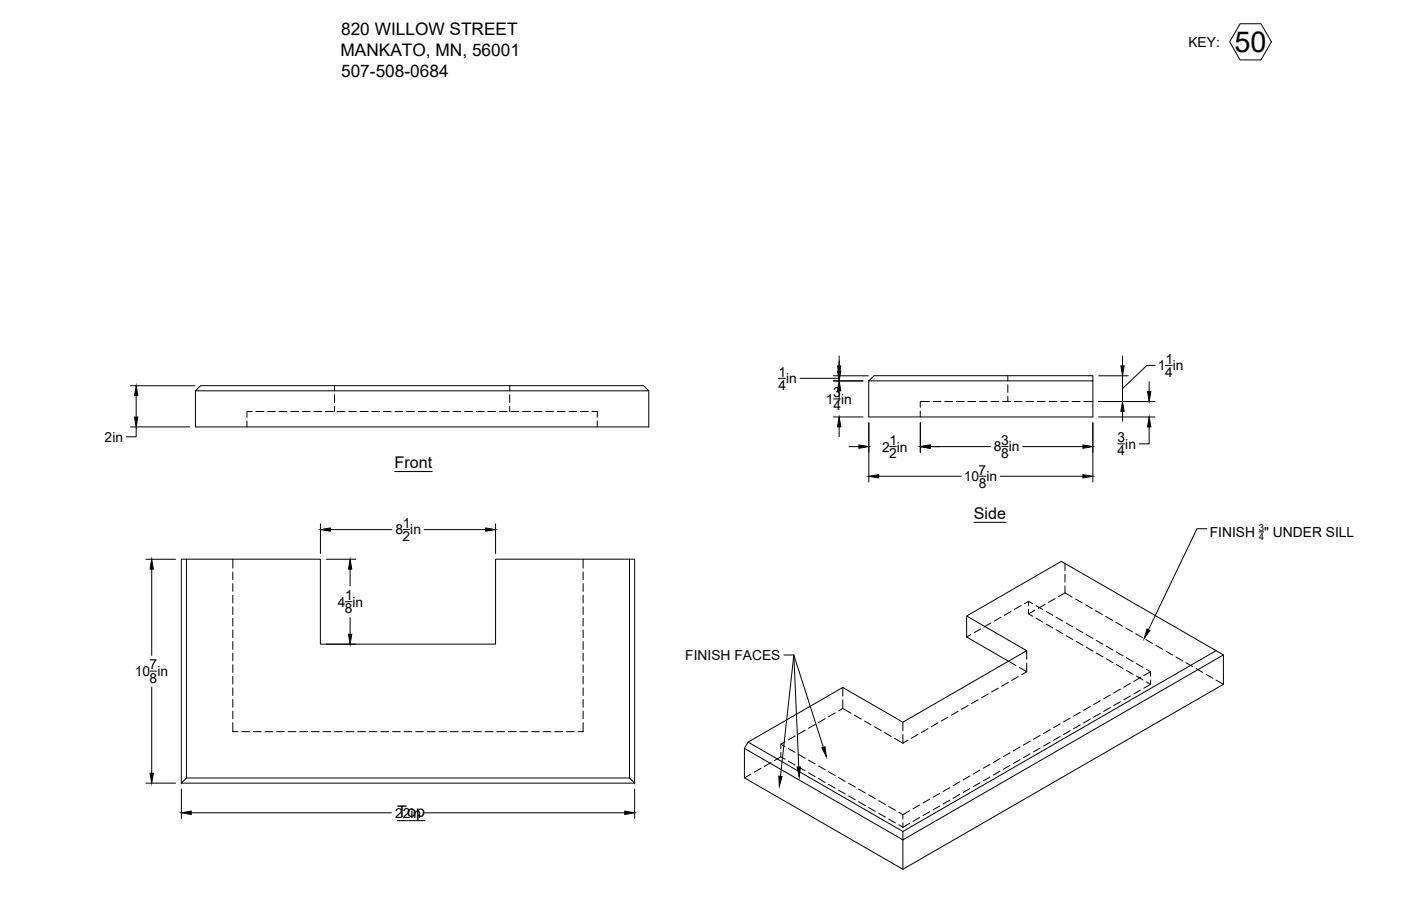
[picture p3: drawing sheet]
<svg xmlns="http://www.w3.org/2000/svg" width="432mm" height="279mm" viewBox="0 0 432 279" stroke-linecap="round" stroke-linejoin="round" font-family="sans-serif">
<!-- layer: Visible -->
<g fill="none" stroke="#000" stroke-width=".31">
<path d="M267.8 117.5v11.1h69v-11.1M269.3 115.9h67.5v1.6h-69zM60.2 120.5l1.6-1.6h136.6l1.6 1.6zM60.2 120.5v11.2h139.8v-11.2M57.5 172.4h41.2v26.2h54v-26.2h41.3M297.9 190v6.4l12.9 7.5M374.8 200.7l-96.5 55.7v2.6M377.1 202v9l-98.8 57.1-48.9-28.2v-9.1M57.5 239.9v-67.5h-1.6v69.1M194 239.9h-136.5l-1.6 1.6M230.6 228.9l29.2-16.9 18.5 10.7 38.1-22-18.5-10.7 29.2-16.9 50 28.9-98.8 57M55.9 241.5h139.7l-1.6-1.6v-67.5h1.6v69.1"/>
<path d="M278.3 256.4l-47.7-27.5-1.2 1.9 48.9 28.2M278.3 259v9.1"/>
</g>
<!-- layer: Hidden -->
<g fill="none" stroke="#000" stroke-width=".31">
<path d="M103.1 118.9v1.6M157.1 118.9v1.6M310.6 115.9v1.6M310.6 118.7v2.3M76.1 129.9v1.8M77.7 126.9h-1.6v1.8M78.9 126.9h2.4M82.5 126.9h2.4M86 126.9h2.4M89.6 126.9h2.4M93.2 126.9h2.4M96.8 126.9h2.3"/>
<path d="M100.3 126.9h2.4M103.1 121.7v2.4M103.1 125.3v1.6M103.9 126.9h2.4M107.5 126.9h2.4M111 126.9h2.4M114.6 126.9h2.4M118.2 126.9h2.4M121.8 126.9h2.3M125.3 126.9h2.4M128.9 126.9h2.4M132.5 126.9h2.4"/>
<path d="M136.1 126.9h2.3M139.6 126.9h2.4M143.2 126.9h2.4M146.8 126.9h2.4M150.3 126.9h2.4M153.9 126.9h2.4M157.1 121.7v2.4M157.1 125.3v1.6M157.5 126.9h2.4M161.1 126.9h2.3M164.6 126.9h2.4M168.2 126.9h2.4"/>
<path d="M171.8 126.9h2.4M175.3 126.9h2.4M178.9 126.9h2.4M182.5 126.9h1.6v1.8M184.1 129.9v1.8M283.6 126.8v1.8M286.4 123.8h-2.8v1.8M287.6 123.8h2.4M291.2 123.8h2.4M294.7 123.8h2.4M298.3 123.8h2.4M301.9 123.8h2.4"/>
<path d="M305.5 123.8h2.3M309 123.8h2.4M310.6 122.2v1.6M312.6 123.8h2.4M316.2 123.8h2.4M319.8 123.8h2.3M323.3 123.8h2.4M326.9 123.8h2.4M330.5 123.8h2.3M334.1 123.8h2.7M71.8 172.4v2.8M71.8 176.4v2.4"/>
<path d="M71.8 180v2.4M179.7 172.4v2.8M179.7 176.4v2.4M179.7 180v2.4M328.2 173.8v2.1M328.2 177.1v2.4M71.8 183.6v2.3M71.8 187.1v2.4M71.8 190.7v2.4M71.8 194.3v2.4M71.8 197.8v2.4M179.7 183.6v2.3"/>
<path d="M179.7 187.1v2.4M179.7 190.7v2.4M179.7 194.3v2.4M179.7 197.8v2.4M299.2 195.7l-1.3 .7M302.3 193.9l-2.1 1.2M305.4 192.1l-2.1 1.2M308.5 190.4l-2.1 1.1M311.6 188.6l-2.1 1.2M314.7 186.8l-2.1 1.2M315.7 186.2l1.3-.8v1.4M317 188v1.3l2-1.1"/>
<path d="M317 189.3l1.3 .8M317 185.4l1.3 .8M319.3 190.6l2.1 1.3M319.3 186.8l2.1 1.2M322.1 186.4l-2.1 1.2M322.4 192.4l2.1 1.2M322.4 188.6l2.1 1.1M325.2 184.6l-2.1 1.2M325.5 194.2l2.1 1.2M325.5 190.3l2.1 1.2M328.2 180.7v2.1M328.2 182.8l-2 1.2"/>
<path d="M328.2 182.8l2.3 1.4M328.6 196l2 1.2M328.6 192.1l2 1.2M331.5 184.7l2.1 1.2M331.7 197.8l2.1 1.2M331.7 193.9l2.1 1.2M334.6 186.5l2.1 1.2M334.8 199.6l2 1.2M334.8 195.7l2 1.2M337.7 188.3l2.1 1.2M337.9 197.5l2 1.2M340.8 190.1l2.1 1.2"/>
<path d="M341 199.3l2 1.2M343.9 191.9l2 1.2M347 193.7l2 1.2M350.1 195.5l2 1.1M353.2 197.2l2 1.2M356.3 199l2 1.2M71.8 201.4v2.4M71.8 205v2.4M71.8 208.6v2.3M71.8 212.1v2.4M71.8 215.7v2.4M71.8 219.3v2.4"/>
<path d="M179.7 201.4v2.4M179.7 205v2.4M179.7 208.6v2.3M179.7 212.1v2.4M179.7 215.7v2.4M179.7 219.3v2.4M257.4 219.8l-2 1.2M259.8 218.5l-1.3 .7M259.8 218.5l2.5 1.5M259.8 212v2.7M259.8 215.9v2.6M295.3 219.4l-2.1 1.2"/>
<path d="M298.4 217.6l-2.1 1.2M301.5 215.8l-2.1 1.2M304.6 214l-2.1 1.2M307.7 212.2l-2.1 1.2M310.8 210.4l-2.1 1.2M310.8 203.9l2.3 1.3M313.9 208.6l-2.1 1.2M314.2 205.8l2.2 1.4M316.4 207.2l-1.5 .8M316.4 200.7v2.6M316.4 204.5v2.7M333 219.7l-2.1 1.2"/>
<path d="M336 217.9l-2 1.2M337.9 201.4l2 1.2M339.1 220l-2 1.2M339.1 216.1l-2 1.2M341 203.2l2 1.1M342.2 218.2l-2 1.2M342.2 214.3l-2 1.2M344.1 204.9l2 1.2M344.1 201.1l2 1.1M345.3 216.4l-2 1.2M345.3 212.5l-2 1.2M347.2 206.7l2 1.2"/>
<path d="M347.2 202.8l2 1.2M348.4 214.6l-2 1.2M348.4 210.7l-2 1.2M350.2 208.5l2.1 1.2M350.2 204.6l2.1 1.2M351.5 212.8l-2.1 1.2M351.5 208.9l-2.1 1.2M353.3 210.3l1.3 .7M353.3 206.4l1.3 .8M354.6 211l-2.1 1.2M354.6 207.2l-2.1 1.1M354.6 207.2v1.3"/>
<path d="M354.6 209.7v1.3M359.3 200.8l2.1 1.2M362.4 202.6l2.1 1.2M365.5 204.4l2.1 1.2M368.6 206.2l2.1 1.2M371.7 208l2.1 1.1M374.8 209.7l2.3 1.3M71.8 222.9v2.7h1.5M74.5 225.6h2.4M78.1 225.6h2.4M81.7 225.6h2.4M85.3 225.6h2.3"/>
<path d="M88.8 225.6h2.4M92.4 225.6h2.4M96 225.6h2.4M99.5 225.6h2.4M103.1 225.6h2.4M106.7 225.6h2.4M110.3 225.6h2.3M113.8 225.6h2.4M117.4 225.6h2.4M121 225.6h2.4M124.5 225.6h2.4M128.1 225.6h2.4"/>
<path d="M131.7 225.6h2.4M135.3 225.6h2.3M138.8 225.6h2.4M142.4 225.6h2.4M146 225.6h2.4M149.6 225.6h2.3M153.1 225.6h2.4M156.7 225.6h2.4M160.3 225.6h2.3M163.9 225.6h2.3M167.4 225.6h2.4M171 225.6h2.4"/>
<path d="M174.6 225.6h2.4M179.7 222.9v2.7h-1.6M231.5 238.7l-2.1 1.2M234.5 236.9l-2 1.2M237.6 235.2l-2 1.1M240.7 233.4l1.3 .7M240.7 229.5v1.4M240.7 232.1v1.3M240.7 229.5l1.3 .8M240.7 233.4l-2 1.1M242 228.8l-1.3 .7M243 234.7l2 1.2"/>
<path d="M243 230.8l2 1.2M245.1 227l-2.1 1.2M246.1 236.5l2 1.2M246.1 232.6l2 1.2M248.2 225.2l-2.1 1.2M249.2 238.3l2 1.2M249.2 234.4l2 1.2M251.2 223.4l-2 1.2M252.3 236.2l2 1.2M254.3 221.6l-2 1.2M255.4 238l2 1.2M258.4 239.8l2.1 1.2"/>
<path d="M263.4 220.6l2 1.2M266.4 222.4l2.1 1.1M269.5 224.1l2.1 1.2M272.6 225.9l2.1 1.2M275.7 227.7l2.6 1.5M278.3 222.7v2.6M278.3 226.5v2.7M279.8 228.3l-1.5 .9M282.9 226.5l-2 1.2M286 224.7l-2 1.2M289.1 222.9l-2.1 1.2M292.2 221.1l-2 1.2"/>
<path d="M298.9 239.3l-2 1.2M302 237.5l-2 1.2M305.1 239.6l-2.1 1.2M305.1 235.7l-2.1 1.2M308.2 237.8l-2.1 1.2M308.2 234l-2.1 1.1M311.3 236.1l-2.1 1.1M311.3 232.2l-2.1 1.2M314.4 234.3l-2.1 1.2M314.4 230.4l-2.1 1.2M317.5 232.5l-2.1 1.2M317.5 228.6l-2.1 1.2"/>
<path d="M320.6 230.7l-2.1 1.2M320.6 226.8l-2.1 1.2M323.7 228.9l-2.1 1.2M323.7 225l-2.1 1.2M326.7 227.1l-2 1.2M326.7 223.2l-2 1.2M329.8 225.3l-2 1.2M329.8 221.4l-2 1.2M333 223.5l-2.1 1.2M336 221.8l-2 1.1M252.3 240.1l2 1.2M255.4 241.9l2 1.2"/>
<path d="M258.4 243.7l2.1 1.2M261.5 245.4l2.1 1.2M261.5 241.6l2.1 1.1M264.6 247.2l2.1 1.2M264.6 243.4l2.1 1.1M267.7 249l2.1 1.2M267.7 245.1l2.1 1.2M270.8 250.8l2.1 1.2M270.8 246.9l2.1 1.2M273.9 252.6l2.1 1.2M273.9 248.7l2.1 1.2M277 254.4l1.3 .7"/>
<path d="M277 250.5l1.3 .7M278.3 253.8v1.3M280.4 250l-2.1 1.2v1.4M280.4 253.9l-2.1 1.2M283.4 252.1l-2 1.2M283.4 248.2l-2 1.2M286.5 250.3l-2 1.2M286.5 246.4l-2 1.3M289.6 248.6l-2 1.1M289.6 244.7l-2 1.2M292.7 246.8l-2 1.2M292.7 242.9l-2 1.2"/>
<path d="M295.8 245l-2 1.2M295.8 241.1l-2 1.2M298.9 243.2l-2 1.2M302 241.4l-2 1.2"/>
</g>
<!-- layer: Annotations -->
<path d="M121.6 145.4h11.6M300.2 161.1h9.9M122.4 253.1h8.6" fill="none" stroke="#000" stroke-width=".31"/>
<!-- layer: Dimensions -->
<g fill="none" stroke="#000" stroke-width=".31">
<path d="M40.2 119h19.9M239.9 116.7h2.2M246.5 116.7h12.1M256.9 117.5h9.1M256.9 115.9h10.7M258.6 109.8v4.6M258.6 115.9v1.6M338.6 115.9h9.1M346 109.8v3M346 115.9v7.9M354.2 117.7v3.1M356 112.7h-2.5l-7.5 7.1"/>
<path d="M359.2 112.7h2.1M40.2 131.7h18.3M42 131.7v3h-3.1M42 122v6.6M256.9 128.6h9.1M256.9 123h2.1M258.6 120.5v3.1M258.6 131.6v3.1M261.7 137.7h3M267.8 130.4v18.3M274.2 137.7h2M283.7 130.4v9.1"/>
<path d="M286.7 137.7h18.5M308.7 137.7h2M315.2 137.7h18.6M336.8 130.4v18.3M338.6 128.6h17.4M338.6 123.8h17.4M344.5 136.9h2.1M346 126.9v3M354.2 131.6v5.3h-3.1M270.8 146.9h25.5M301.8 146.9h2M308.3 146.9h25.5"/>
<path d="M45 172.5h9.1M46.8 175.5v26.6M98.8 161.5v9.2M100.5 172.5h9.2M101.8 163.3h19M107.9 175.5v5.2M124.2 163.3h2M130.7 163.3h19M152.7 161.5v9.2M100.5 198.6h9.2M106.4 185.5h2.1M107.9 190.4v5.2"/>
<path d="M46.3 207h2M46.8 211.9v26.6M45 241.5h9.1M55.9 243.3v9.1M58.9 250.7h61.7M130.8 250.7h61.8M195.6 243.3v9.1"/>
</g>
<g fill="#000" stroke="#000" stroke-width=".31">
<path d="M258.1 114.4h1l-.5 3.1zM258.1 112.8h1l-.5 3.1zM345.5 112.8h1l-.5 3.1zM42 119l.5 3h-1zM41.5 128.6h1l-.5 3.1zM258.6 128.6l.5 3h-1zM258.6 117.5l.5 3h-1zM264.7 137.2l3.1 .5-3.1 .5zM283.7 137.7l3-.5v1zM333.8 137.2l3 .5-3 .5zM346 123.8l.5 3.1h-1zM353.7 120.8h1l-.5 3z"/>
<path d="M354.2 128.6l.5 3h-1zM267.8 146.9l3-.5v1zM333.8 146.4l3 .5-3 .5zM46.8 172.5l.5 3h-1.1zM98.8 163.3l3-.5v1zM107.9 172.5l.5 3h-1zM149.7 162.8l3 .5-3 .5zM107.4 195.6h1l-.5 3zM46.2 238.5h1.1l-.5 3zM55.9 250.7l3-.6v1.1zM192.6 250.1l3 .6-3 .5z"/>
</g>
<!-- layer: 0 -->
<path d="M380.9 9.7v6.4l9.1-6.4zM380.9 16.1l9.1-6.4v6.4z" fill="#fafafa" stroke="#fafafa" stroke-width=".31"/>
<path d="M382.2 7.3h6.4l3.3 5.6-3.3 5.6h-6.4l-3.2-5.6zM372 163h-3.1l-14.9 31.2M388 164h1.5M241.6 202h3.1l9.1 28.5M246.2 236.5l-1.5-34.5-4.2 37.4" fill="none" stroke="#000" stroke-width=".31"/>
<path d="M353.5 194l.9 .4-1.8 2.6zM240 239.4l1 .1-.8 2.9zM245.7 236.6l1-.1-.4 3.1zM253.3 230.6l1-.3 .4 3.1z" fill="#000" stroke="#000" stroke-width=".31"/>
<text font-size="8.9" x="380.5" y="16">50</text>
<g font-size="5.3">
<text x="105.1" y="10.8">820 WILLOW STREET</text>
<text x="105" y="17.3">MANKATO, MN, 56001</text>
<text x="105.1" y="23.6">507-508-0684</text>
</g>
<g font-size="5">
<text x="121.6" y="144.4">Front</text>
<text x="300.2" y="160">Side</text>
<text x="122.4" y="252.1">Top</text>
</g>
<g font-size="4.3">
<text x="366.3" y="14.5">KEY:</text>
<text x="359.2" y="112.2">1</text>
<text x="240" y="116.2">1</text>
<text x="242.3" y="118.2">in</text>
<text x="356.8" y="114.2">1 in</text>
<text x="359.1" y="116.2">4</text>
<text x="239.9" y="120.2">4</text>
<text x="254.6" y="124.5">1 in</text>
<text x="256.8" y="122.5">3</text>
<text x="256.9" y="126.6">4</text>
<text x="32.3" y="136.2">2in</text>
<text x="274.2" y="137.2">1</text>
<text x="308.5" y="137.2">3</text>
<text x="344.4" y="136.4">3</text>
<text x="271.8" y="139.3">2 in</text>
<text x="274.1" y="141.3">2</text>
<text x="306.3" y="139.2">8 in</text>
<text x="308.5" y="141.3">8</text>
<text x="344.5" y="140.4">4</text>
<text x="346.8" y="138.4">in</text>
<text x="297.1" y="148.4">10 in</text>
<text x="301.6" y="146.3">7</text>
<text x="301.6" y="150.5">8</text>
<text x="121.9" y="164.8">8 in</text>
<text x="124.1" y="166.9">2</text>
<text x="124.2" y="162.8">1</text>
<text x="372.9" y="165.5">FINISH &quot; UNDER SILL</text>
<text x="106.4" y="185">1</text>
<text x="104.1" y="187.1">4 in</text>
<text x="106.3" y="189.2">8</text>
<text x="211.2" y="203.6">FINISH FACES</text>
<text x="41.5" y="208.5">10 in</text>
<text x="46.1" y="206.5">7</text>
<text x="46.1" y="210.6">8</text>
<text x="121.8" y="252.2">22in</text>
</g>
<g font-size="3">
<text x="387.9" y="163.7">3</text>
<text x="388" y="166.5">4</text>
</g>
</svg>
